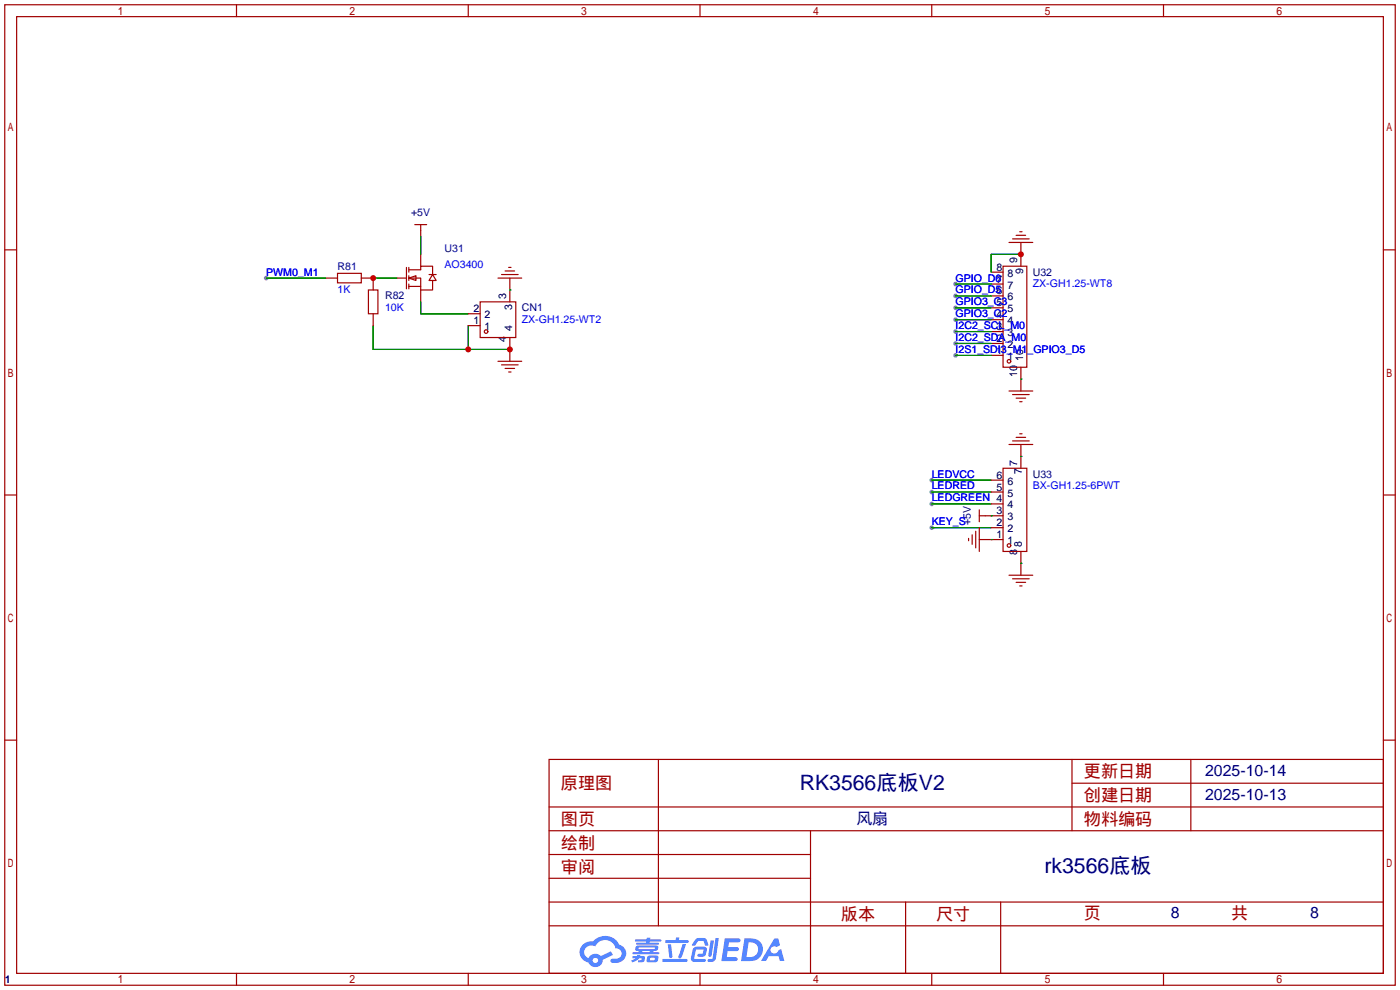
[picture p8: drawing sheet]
<svg xmlns="http://www.w3.org/2000/svg" width="299mm" height="212mm" viewBox="0 0 299 212" stroke-linecap="round" stroke-linejoin="round" font-family="sans-serif">
<g fill="#999">
<circle cx="56.9" cy="59.4" r=".51"/>
<circle cx="204.2" cy="75.9" r=".51"/>
<circle cx="204.2" cy="73.4" r=".51"/>
<circle cx="204.2" cy="70.9" r=".51"/>
<circle cx="204.2" cy="68.3" r=".51"/>
<circle cx="204.2" cy="65.8" r=".51"/>
<circle cx="204.2" cy="63.2" r=".51"/>
<circle cx="204.2" cy="60.7" r=".51"/>
<circle cx="199.1" cy="102.6" r=".51"/>
<circle cx="199.1" cy="107.7" r=".51"/>
<circle cx="199.1" cy="105.2" r=".51"/>
<circle cx="199.1" cy="112.8" r=".51"/>
</g>
<g fill="none" stroke="#a10000" stroke-width=".25">
<path d="M1 1h297.2v209.6h-297.2zM3.6 3.6h292.1v204.4h-292.1zM50.5 1v2.6M100.1 1v2.6M149.6 1v2.6M199.1 1v2.6M248.7 1v2.6M1 53.4h2.6M295.7 53.4h2.5M1 105.8h2.6M295.7 105.8h2.5M1 158.2h2.6"/>
<path d="M295.7 158.2h2.5M117.3 162.3h178.4v45.7h-178.4zM117.3 177.5h178.4M117.3 172.5h178.4M140.7 162.3v35.6M173.2 177.5v30.5M229.1 162.3v15.2M229.1 167.4h66.6M254.5 162.3v15.2M117.3 182.6h55.9M117.3 197.9h178.4M117.3 192.8h178.4"/>
<path d="M117.3 187.7h55.9M193.5 192.8v15.2M213.9 192.8v15.2M50.5 208v2.6M100.1 208v2.6M149.6 208v2.6M199.1 208v2.6M248.7 208v2.6"/>
</g>
<g fill="#5487ff">
<path d="M154.9 200.5h2.7a.48 .48 0 0 1 .7 .5 .48 .48 0 0 1-.7 .4h-1.8l-.2 1h1.9a.43 .43 0 0 1 .4 .5 .43 .43 0 0 1-.4 .4h-2l-.2 1.3h1.7a.45 .45 0 0 1 .6 .1 .45 .45 0 0 1-.2 .6l-3.2 .1z"/>
<path d="M165.5 200.6h.8l.4 1.4-.7 .4a.84 .84 0 0 0-1.2 .2 .84 .84 0 0 0 .3 1.2 .84 .84 0 0 0 1.2-.4v-.3l.6-.3 .7 2.6h-.9l-.3-1.1h-2.1l-.6 1.1h-1.1z"/>
<path d="M151.9 201h.7l-.5 3.2a.36 .36 0 0 1-.4 .3 .36 .36 0 0 1-.3-.3z"/>
<path d="M152.9 200.5h.7l-.6 4.3a1.13 1.13 0 0 1-1.8 .6l.2-.4 .8-.1 .1-.2z"/>
<path d="M148.6 200.8l.6-.3h1a.77 .77 0 0 1 .9 .5l.3 .9-.2 .2h-.5l-.3-.9-.2-.1h-1l-.7 1h-.6v-.2z"/>
<path d="M148.2 202.7l.5-.4h1.7a.81 .81 0 0 1 .7 .5 .81 .81 0 0 1-.2 .9 .81 .81 0 0 1-.9 .8h-.7a.32 .32 0 0 1-.3-.4 .32 .32 0 0 1 .4-.3h.8l.2-.9-1.7 .1-.3 1.9 2.2 .1a.32 .32 0 0 1 .3 .3 .32 .32 0 0 1-.4 .3h-2.3l-.4-.3-.1-.5z"/>
<path d="M141.6 204.9h5a.33 .33 0 0 1 .4 .4 .33 .33 0 0 1-.4 .3h-4.9l-.1-.2z"/>
<path d="M145.9 201.8h.7l-.6 2a.98 .98 0 0 1-.7 1l-.3-.3z"/>
<path d="M142.7 201.8h.7l.3 2.6a.34 .34 0 0 1-.3 .3 .34 .34 0 0 1-.4-.2z"/>
<path d="M142.2 200.9h2.2l.2-.6h.6l-.1 .6h1.8a.32 .32 0 0 1 .3 .3 .32 .32 0 0 1-.4 .3h-4.5l-.1-.1z"/>
<path d="M135.2 204.3h.9l.1-.2h.7l-.1 .2 .9 .1a.82 .82 0 0 1-.6 1.3h-.7v-.5h.6l.1-.4a.68 .68 0 0 0-.9 .4l-1.1 .5-.2-.5 1-.4h-.8z"/>
<path d="M135.8 200.7h2.4l.1-.3h.7l-.1 .4h2.2l.3 .2-.3 .2h-2.2l-.1 .3h1.8l.2 .2-.2 .2h-4.5l-.1-.4h2.1v-.3h-2.2l-.2-.1z"/>
<path d="M159.1 200.5l-.7 4.9h1.7a2.5 2.5 0 0 0 3-2.5 2.5 2.5 0 0 0-3.1-2.4zM160 201.4a1.61 1.61 0 0 1 2 1.4 1.61 1.61 0 0 1-1.8 1.7l-.7 .1z"/>
<path d="M135.9 202.3a.55 .55 0 0 0-.1 .7 .55 .55 0 0 0 .7 .2v.3h-1.3v.4h5.5l.2-.2-.2-.2h-1.2l.2-.3a.7 .7 0 0 0 .9-.2 .7 .7 0 0 0-.1-.9h-4.1zM136.5 202.5h3.3l.2 .1-.2 .3h-3.2zM137.2 203.2h1.7l-.1 .3h-1.5z"/>
<path d="M138.4 204.4a1.05 1.05 0 0 0-.1 1.2 2.91 2.91 0 0 0 2.2-.1 .98 .98 0 0 0 0-1.2l-1.6-.1zM139 204.7h.8l.1 .3-.2 .2h-.8z"/>
<path d="M124.6 201.9a2.23 2.23 0 0 0-.6 2.3 2.23 2.23 0 0 0 1.8 1.5 1.58 1.58 0 0 0 1.7 1 1.58 1.58 0 0 0 1.3-1.6l2.2-1-.5-.8-2.1 1a1.65 1.65 0 0 0-2.6 .5 1.45 1.45 0 0 1-.8-2 1.45 1.45 0 0 1 2-.6l.2 .1a2.3 2.3 0 0 1 2.4-1.4 2.3 2.3 0 0 1 2 1.8 1.12 1.12 0 0 1 1.3 1 1.12 1.12 0 0 1-1.2 1.2h-.7a.45 .45 0 0 0-.5 .4 .45 .45 0 0 0 .4 .5 2.21 2.21 0 0 0 2.3-.6 2.21 2.21 0 0 0 .5-2.2 2.13 2.13 0 0 0-1.4-1.1 3.3 3.3 0 0 0-5.5-.7l-1.2 .1zM126.7 205.3a.57 .57 0 0 1 1.1 0 .57 .57 0 0 1-1.1 0z"/>
</g>
<g fill="none" stroke="#a10000" stroke-width=".25">
<path d="M69.6 59.4h2.5M72.1 58.4h5.1v2.1h-5.1zM77.2 59.4h2.6v2.6M84.8 59.4h2.1M86.9 57.2v4.5M87.4 59.4h2.5v2.6M87.4 57.7h2.5v-.8h2.6v1.8M87.4 59.4l1.5-.5v1zM87.4 57.2v1M87.4 58.9v1M88.6 48h2.6M89.9 48v2.5"/>
<path d="M89.9 54.4v2.5M91.7 58.7h1.5M92.5 59.9v2.1h-2.6M92.5 58.7l.7 1.2h-1.5zM106.4 59.4h5.1M107.2 58.7h3.5M107.9 57.9h2.1M108.7 57.2h.5M109 59.4v5.1M211.8 58.2h2.6M214.4 56.9h5.1v21.6h-5.1zM215.6 51.8h5.1"/>
<path d="M216.4 51.1h3.6M217.2 50.3h2M217.9 49.5h.5M218.2 51.8v5.1M78.7 62h2.1v5.1h-2.1zM79.8 67.1v2.5M87.4 60.7v1M87.4 61.2h2.5M89.9 62v2.5M100.1 69.6h2.5M100.1 67.1h2.5M102.6 64.5h7.6v7.6h-7.6z"/>
<path d="M106.4 77.2h5.1M107.2 78h3.5M107.9 78.7h2.1M108.7 79.5h.5M109 72.1v5.1M211.8 75.9h2.6M211.8 73.4h2.6M211.8 70.9h2.6M211.8 68.3h2.6M211.8 65.8h2.6M211.8 63.2h2.6M211.8 60.7h2.6"/>
<path d="M218.2 78.5v5.1M215.6 83.6h5.1M215.6 95h5.1M216.4 84.3h3.6M216.4 94.2h3.6M217.2 85.1h2M217.2 93.5h2M217.9 85.9h.5M217.9 92.7h.5M218.2 95v5.1M207 115.1v.5M207.8 114.3v2"/>
<path d="M208.5 113.5v3.6M209.3 110.2h5.1M209.3 109v2.5M209.3 112.8v5.1M209.3 115.3h5.1M211.8 112.8h2.6M211.8 107.7h2.6M211.8 105.2h2.6M211.8 102.6h2.6M214.4 100.1h5.1v17.8h-5.1zM218.2 117.9v5M215.6 122.9h5.1"/>
<path d="M216.4 123.7h3.6M217.2 124.5h2M217.9 125.2h.5"/>
<circle cx="103.9" cy="70.9" r=".38"/>
<circle cx="215.6" cy="77.2" r=".38"/>
<circle cx="215.6" cy="116.6" r=".38"/>
</g>
<g fill="none" stroke="#008700" stroke-width=".25">
<path d="M56.9 59.4h12.7M79.8 59.4h5M89.9 50.5v3.9M218.2 54.4h-6.4v3.8M79.8 69.6v5.1h29.2M89.9 64.5v2.6h10.2M100.1 69.6v5.1M109 62h.1M204.2 75.9h7.6M204.2 73.4h7.6M204.2 70.9h7.6M204.2 68.3h7.6"/>
<path d="M204.2 65.8h7.6M204.2 63.2h7.6M204.2 60.7h7.6M218.2 81h.1M218.2 97.5h.1M199.1 102.6h12.7M199.1 107.7h12.7M199.1 105.2h12.7M199.1 112.8h12.7M211.8 115.3h.1M211.8 110.2h.1M218.2 120.4h.1"/>
</g>
<g fill="#c00">
<circle cx="100.1" cy="74.7" r=".63"/>
<circle cx="109" cy="74.7" r=".63"/>
<circle cx="79.8" cy="59.4" r=".63"/>
<circle cx="218.2" cy="54.4" r=".63"/>
</g>
<g font-size="4.5" fill="#000080">
<text x="170.9" y="168.8">RK3566底板V2</text>
<text x="223.2" y="186.6">rk3566底板</text>
</g>
<g font-size="3.7" fill="#a00000">
<text x="231.6" y="166.2">更新日期</text>
<text x="119.9" y="168.7">原理图</text>
<text x="231.6" y="171.2">创建日期</text>
<text x="119.9" y="176.3">图页</text>
<text x="231.6" y="176.3">物料编码</text>
<text x="119.9" y="181.4">绘制</text>
<text x="119.9" y="186.5">审阅</text>
<text x="179.7" y="196.6">版本</text>
<text x="200" y="196.6">尺寸</text>
<text x="231.6" y="196.4">页</text>
<text x="263.1" y="196.4">共</text>
</g>
<g font-size="3.4" fill="#000080">
<text x="257.6" y="165.9">2025-10-14</text>
<text x="257.6" y="171">2025-10-13</text>
<text x="183" y="176.1">风扇</text>
<text x="250.3" y="196.2">8</text>
<text x="280" y="196.2">8</text>
</g>
<g font-size="2.3" fill="#000080">
<text x="87.9" y="46.2">+5V</text>
<text x="95" y="53.8">U31</text>
<text x="72.1" y="57.6">R81</text>
<text x="220.7" y="58.9">U32</text>
<text x="82.3" y="64">R82</text>
<text x="111.5" y="66.5">CN1</text>
<text x="220.7" y="102.1">U33</text>
<text x="207.5" y="112.3" transform="rotate(-90 207.5 112.3)">+5V</text>
<text x="1" y="210">1</text>
</g>
<g font-size="2.3" fill="#00f">
<text x="56.9" y="58.9">PWM0_M1</text>
<text x="95" y="57.4">AO3400</text>
<text x="72.1" y="62.7">1K</text>
<text x="204.2" y="65.2">GPIO3_C3</text>
<text x="204.2" y="62.7">GPIO_D5</text>
<text x="204.2" y="60.2">GPIO_D6</text>
<text x="220.7" y="61.4">ZX-GH1.25-WT8</text>
<text x="82.3" y="66.5">10K</text>
<text x="111.5" y="69.1">ZX-GH1.25-WT2</text>
<text x="204.2" y="70.3">I2C2_SCL_M0</text>
<text x="204.2" y="67.8">GPIO3_C2</text>
<text x="204.2" y="75.4">I2S1_SDI3_M1_GPIO3_D5</text>
<text x="204.2" y="72.9">I2C2_SDA_M0</text>
<text x="199.1" y="102.1">LEDVCC</text>
<text x="199.1" y="107.2">LEDGREEN 4</text>
<text x="199.1" y="104.6">LEDRED</text>
<text x="220.7" y="104.6">BX-GH1.25-6PWT</text>
<text x="199.1" y="112.2">KEY_S</text>
</g>
<g font-size="2.3">
<text x="213" y="57.9">8</text>
<text x="215.3" y="59.1">8</text>
<text x="217.4" y="56.3" transform="rotate(-90 217.4 56.3)">9</text>
<text x="218.7" y="58.6" transform="rotate(-90 218.7 58.6)">9</text>
<text x="108.2" y="63.9" transform="rotate(-90 108.2 63.9)">3</text>
<text x="213" y="65.5">5</text>
<text x="213" y="62.9">6</text>
<text x="213" y="60.4">7</text>
<text x="215.3" y="64.2">6</text>
<text x="215.3" y="61.7">7</text>
<text x="101.2" y="69.3">1</text>
<text x="101.2" y="66.7">2</text>
<text x="103.6" y="70.6">1</text>
<text x="103.6" y="68">2</text>
<text x="109.4" y="70.7" transform="rotate(-90 109.4 70.7)">4</text>
<text x="109.4" y="66.2" transform="rotate(-90 109.4 66.2)">3</text>
<text x="213" y="70.6">3</text>
<text x="213" y="68">4</text>
<text x="215.3" y="71.8">3</text>
<text x="215.3" y="69.3">4</text>
<text x="215.3" y="66.7">5</text>
<text x="108.2" y="73" transform="rotate(-90 108.2 73)">4</text>
<text x="213" y="75.6">1</text>
<text x="213" y="73.1">2</text>
<text x="215.3" y="76.9">1</text>
<text x="215.3" y="74.4">2</text>
<text x="218.7" y="77.1" transform="rotate(-90 218.7 77.1)">10</text>
<text x="217.4" y="80.6" transform="rotate(-90 217.4 80.6)">10</text>
<text x="217.4" y="99.6" transform="rotate(-90 217.4 99.6)">7</text>
<text x="218.4" y="101.4" transform="rotate(-90 218.4 101.4)">7</text>
<text x="213" y="104.8">5</text>
<text x="213" y="102.3">6</text>
<text x="215.3" y="106.1">5</text>
<text x="215.3" y="103.6">6</text>
<text x="213" y="112.5">2</text>
<text x="213" y="109.9">3</text>
<text x="215.3" y="113.7">2</text>
<text x="215.3" y="111.2">3</text>
<text x="215.3" y="108.7">4</text>
<text x="213" y="115">1</text>
<text x="215.3" y="116.3">1</text>
<text x="217.4" y="118.6" transform="rotate(-90 217.4 118.6)">8</text>
<text x="218.4" y="116.9" transform="rotate(-90 218.4 116.9)">8</text>
</g>
</svg>
